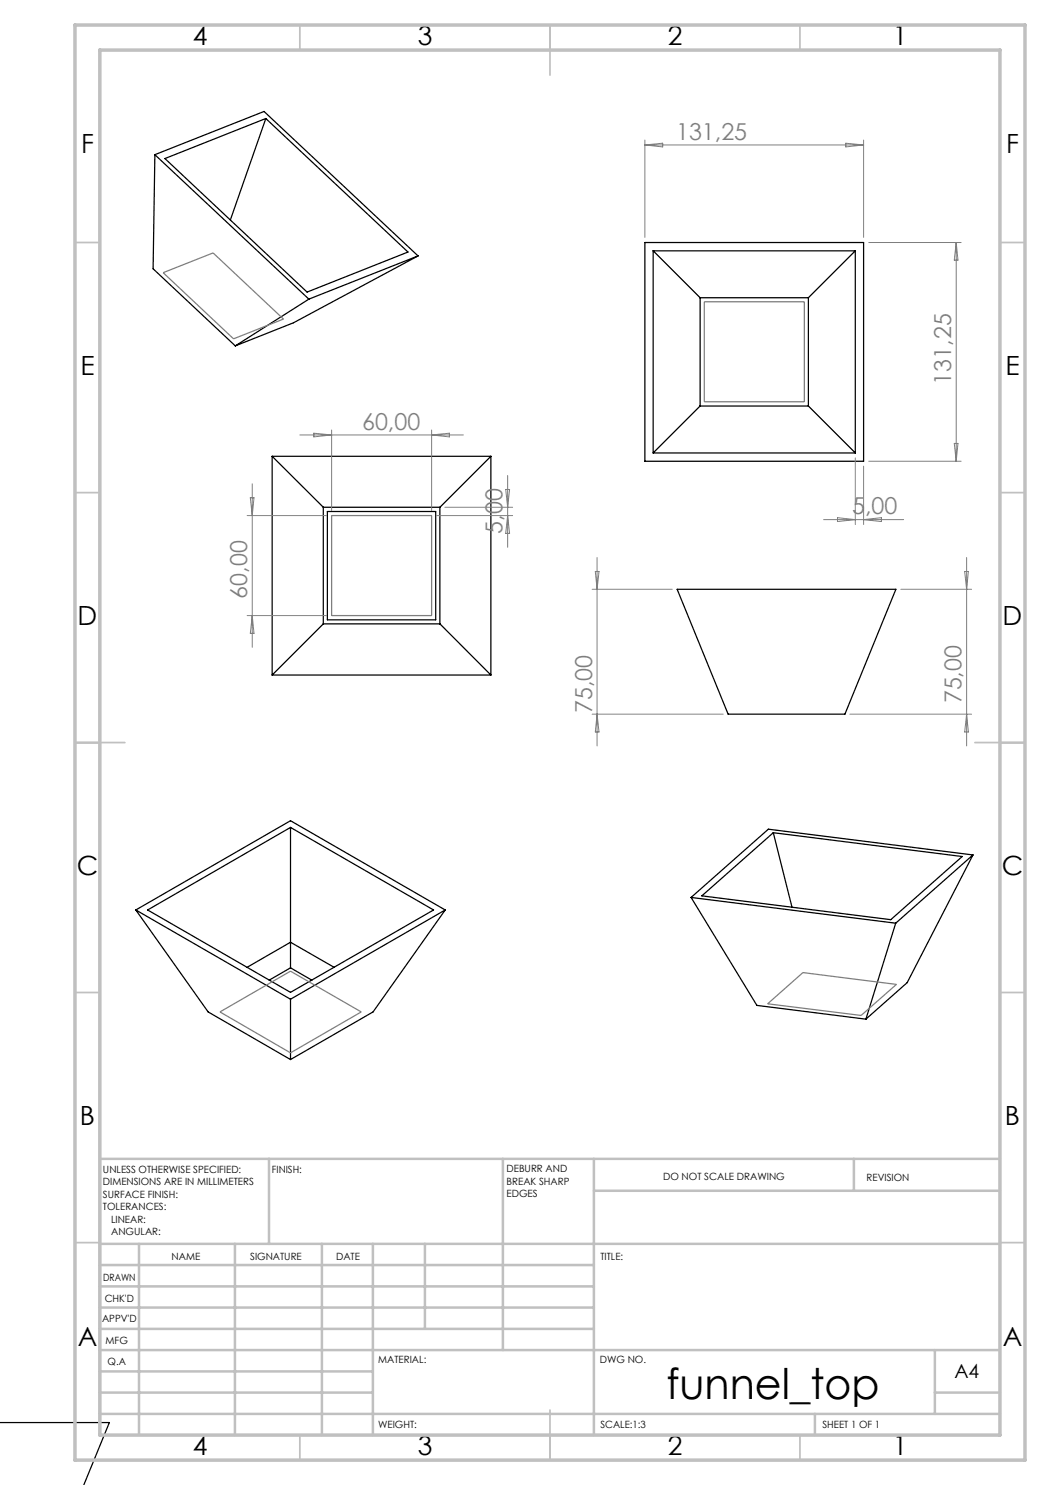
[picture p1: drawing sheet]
<svg xmlns="http://www.w3.org/2000/svg" width="210mm" height="297mm" viewBox="0 0 210 297" stroke-linecap="round" stroke-linejoin="round" font-family="sans-serif">
<g fill="none" stroke="#000" stroke-width=".25">
<path d="M31 30.9l-.4 22.9 16.5 15.4M31 30.9l30.8 28.9M31 30.9l21.8-8.6 30.8 28.9M33 31.7l20.2-8 28.4 26.7-20.2 8zM53.2 23.7l-7.1 20.3M61.8 59.8l-14.7 9.4M83.6 51.2l-21.8 8.6M83.6 51.2l-24.9 13.4-11.6 4.6M129 48.5h43.7v43.7h-43.7zM130.6 50.2h40.5M130.6 50.2v40.4M130.6 50.2l9.4 9.3"/>
<path d="M140 59.5v21.7M140 59.5h21.7M161.7 59.5v21.7M171.1 50.2v40.4M171.1 50.2l-9.4 9.3M54.4 91.3v43.7M54.4 91.3l10.3 10.2M54.4 91.3h43.8M98.2 91.3l-10.2 10.2M98.2 91.3v43.7M130.6 90.6h40.5M140 81.2l-9.4 9.4"/>
<path d="M140 81.2h21.7M161.7 81.2l9.4 9.4M64.7 101.5v23.3M64.7 101.5h23.3M65.5 102.3h21.6v21.7h-21.6zM88 101.5v23.3M135.4 117.9h43.8l-10.2 24.9h-23.4zM54.4 135h43.8M64.7 124.8l-10.3 10.2M64.7 124.8h23.3M88 124.8l10.2 10.2M58.1 165.5v28.1"/>
<path d="M138.2 179.5l13.2 21.6 21.8 2.7M138.2 179.5l40.9 5.1M140.4 179.2l14.3-12.7 37.7 4.8-14.2 12.6zM154.7 166.5l3.7 14.9M194.6 171l-13.2 25.5-8.2 7.3M194.6 171l-15.5 13.6M194.6 171l-40.9-5.2-15.5 13.7M27.2 182l14.4 20.4 16.5 9.5M27.2 182l30.9 17.8M27.2 182l30.9-17.9 30.9 17.9M29.5 182l28.6-16.5 28.6 16.5-28.6 16.5zM49.4 193.5l8.7-5 8.7 5"/>
<path d="M58.1 199.8v12.1M58.1 193.6l4.3 2.4M58.1 193.6l-4.3 2.4M89 182l-14.4 20.4-16.5 9.5M89 182l-30.9 17.8M179.1 184.6l-5.9 19.2M-.1 284.5h22l-5.2 12.6"/>
</g>
<path d="M32.6 54.5l10-3.9 14.1 13.2-10 4zM140.9 60.4h20v20h-20zM66.3 103.1h20v20h-20zM44 202.4l14.1-8.2 14.1 8.2-14.1 8.2zM153.5 200.8l7.1-6.3 18.7 2.4-7.1 6.2z" fill="none" stroke="#808080" stroke-width=".25"/>
<g fill="none" stroke="#c0c0c0" stroke-width=".35">
<path d="M60 5v5M110 5v10M160 5v5M15 48.5h5M200 48.5h5M15 98.5h5M200 98.5h5M15 148.5h10M195 148.5h10M15 198.5h5M200 198.5h5M15 248.5h5"/>
<path d="M200 248.5h5M60 287v5M110 282v10M160 287v5"/>
</g>
<g fill="none" stroke="#c0c0c0" stroke-width=".5">
<path d="M53.8 231.8v17M100.6 231.8v38.2M118.8 231.8v55.2M118.8 238.2h81.2M170.8 231.8v6.4M200 231.8h-180v55.2M20 248.8h180M20 257.3h98.8M20 253h98.8M27.8 248.8v38.2M47 248.8v38.2M64.4 248.8v38.2"/>
<path d="M74.6 248.8v38.2M85 248.8v17M20 265.8h98.8M20 261.5h98.8M20 278.5h54.6M20 274.3h54.6M20 270h180M187 278.5h13M187 270v12.8M20 282.8h180M163 282.8v4.2"/>
</g>
<path d="M15 5h190v287h-190zM20 10h180v277h-180z" fill="none" stroke="#c0c0c0" stroke-width=".7"/>
<g fill="none" stroke="#808080" stroke-width=".2">
<path d="M129 28v19.5M129 29h43.7M129 29l3.5-.4v.8zM169.2 28.6l3.5 .4-3.5 .4zM172.7 28v19.5M173.7 48.5h18.5M191.2 48.5v43.7M191.2 48.5l.4 3.5h-.7zM50.1 99.6h.7l-.4 3.5zM50.4 96.8v32.7M60 87h32.7M62.8 86.6l3.5 .4-3.5 .4z"/>
<path d="M66.3 86v16.1M86.3 86v16.1M86.3 87l3.6-.4v.8zM101.1 97.9h.8l-.4 3.6zM101.5 95.1v14.4M171.1 91.6v13.3M172.7 93.2v11.7M173.7 92.2h18.5M190.9 88.7h.7l-.4 3.5zM49.4 103.1h15.9M87.3 103.1h15.2M89 101.5h13.5"/>
<path d="M101.5 103.1l.4 3.6h-.8zM118.4 117.9h16M119.1 114.3h.7l-.4 3.6zM119.4 111.5v37.7M164.7 103.9h16M167.5 103.5l3.6 .4-3.6 .4zM172.7 103.9l3.6-.4v.8zM180.2 117.9h14.1M192.9 114.3h.8l-.4 3.6zM193.3 111.5v37.7M49.4 123.1h15.9M50.4 123.1l.4 3.6h-.7z"/>
<path d="M118.4 142.8h26.2M119.4 142.8l.4 3.6h-.7zM170 142.8h24.3M193.3 142.8l.4 3.6h-.8z"/>
</g>
<text font-size="8.5" x="133.3" y="279.7">funnel_top</text>
<g font-size="5.3">
<text x="38.5" y="8.9">4</text>
<text x="83.5" y="8.9">3</text>
<text x="133.5" y="8.9">2</text>
<text x="178.5" y="8.9">1</text>
<text x="16.2" y="30.7">F</text>
<text x="201.2" y="30.7">F</text>
<text x="16.1" y="74.9">E</text>
<text x="201.1" y="74.9">E</text>
<text x="15.5" y="124.9">D</text>
<text x="200.5" y="124.9">D</text>
<text x="15.4" y="174.9">C</text>
<text x="200.4" y="174.9">C</text>
<text x="16" y="224.9">B</text>
<text x="201" y="224.9">B</text>
<text x="15.5" y="269.2">A</text>
<text x="200.5" y="269.2">A</text>
<text x="38.5" y="290.9">4</text>
<text x="83.5" y="290.9">3</text>
<text x="133.5" y="290.9">2</text>
<text x="178.5" y="290.9">1</text>
</g>
<g font-size="4.7" fill="#808080">
<text x="135.2" y="28">131,25</text>
<text x="190.2" y="76.9" transform="rotate(-90 190.2 76.9)">131,25</text>
<text x="72.4" y="86">60,00</text>
<text x="100.5" y="106.7" transform="rotate(-90 100.5 106.7)">5,00</text>
<text x="170.4" y="102.9">5,00</text>
<text x="49.4" y="119.7" transform="rotate(-90 49.4 119.7)">60,00</text>
<text x="118.4" y="142.6" transform="rotate(-90 118.4 142.6)">75,00</text>
<text x="192.3" y="140.7" transform="rotate(-90 192.3 140.7)">75,00</text>
</g>
<text font-size="3.9" x="190.9" y="275.5">A4</text>
<g font-size="2">
<text x="20.6" y="234.6">UNLESS OTHERWISE SPECIFIED:</text>
<text x="20.6" y="237.1">DIMENSIONS ARE IN MILLIMETERS</text>
<text x="20.6" y="239.6">SURFACE FINISH:</text>
<text x="54.4" y="234.6">FINISH:</text>
<text x="101.3" y="234.5">DEBURR AND</text>
<text x="101.3" y="237">BREAK SHARP</text>
<text x="101.3" y="239.5">EDGES</text>
<text x="132.6" y="236">DO NOT SCALE DRAWING</text>
<text x="173.3" y="236.2">REVISION</text>
<text x="20.6" y="242.1">TOLERANCES:</text>
<text x="22.2" y="244.6">LINEAR:</text>
<text x="22.2" y="247.1">ANGULAR:</text>
<text x="34.3" y="252">NAME</text>
<text x="50" y="251.9">SIGNATURE</text>
<text x="67.2" y="251.9">DATE</text>
<text x="120.1" y="251.9">TITLE:</text>
<text x="20.6" y="256.1">DRAWN</text>
<text x="20.9" y="260.3">CHK'D</text>
<text x="20.4" y="264.4">APPV'D</text>
<text x="21.1" y="268.8">MFG</text>
<text x="21.5" y="273">Q.A</text>
<text x="75.6" y="272.5">MATERIAL:</text>
<text x="120" y="272.5">DWG NO.</text>
<text x="75.6" y="285.5">WEIGHT:</text>
<text x="120.1" y="285.6">SCALE:1:3</text>
<text x="164.5" y="285.6">SHEET 1 OF 1</text>
</g>
</svg>
